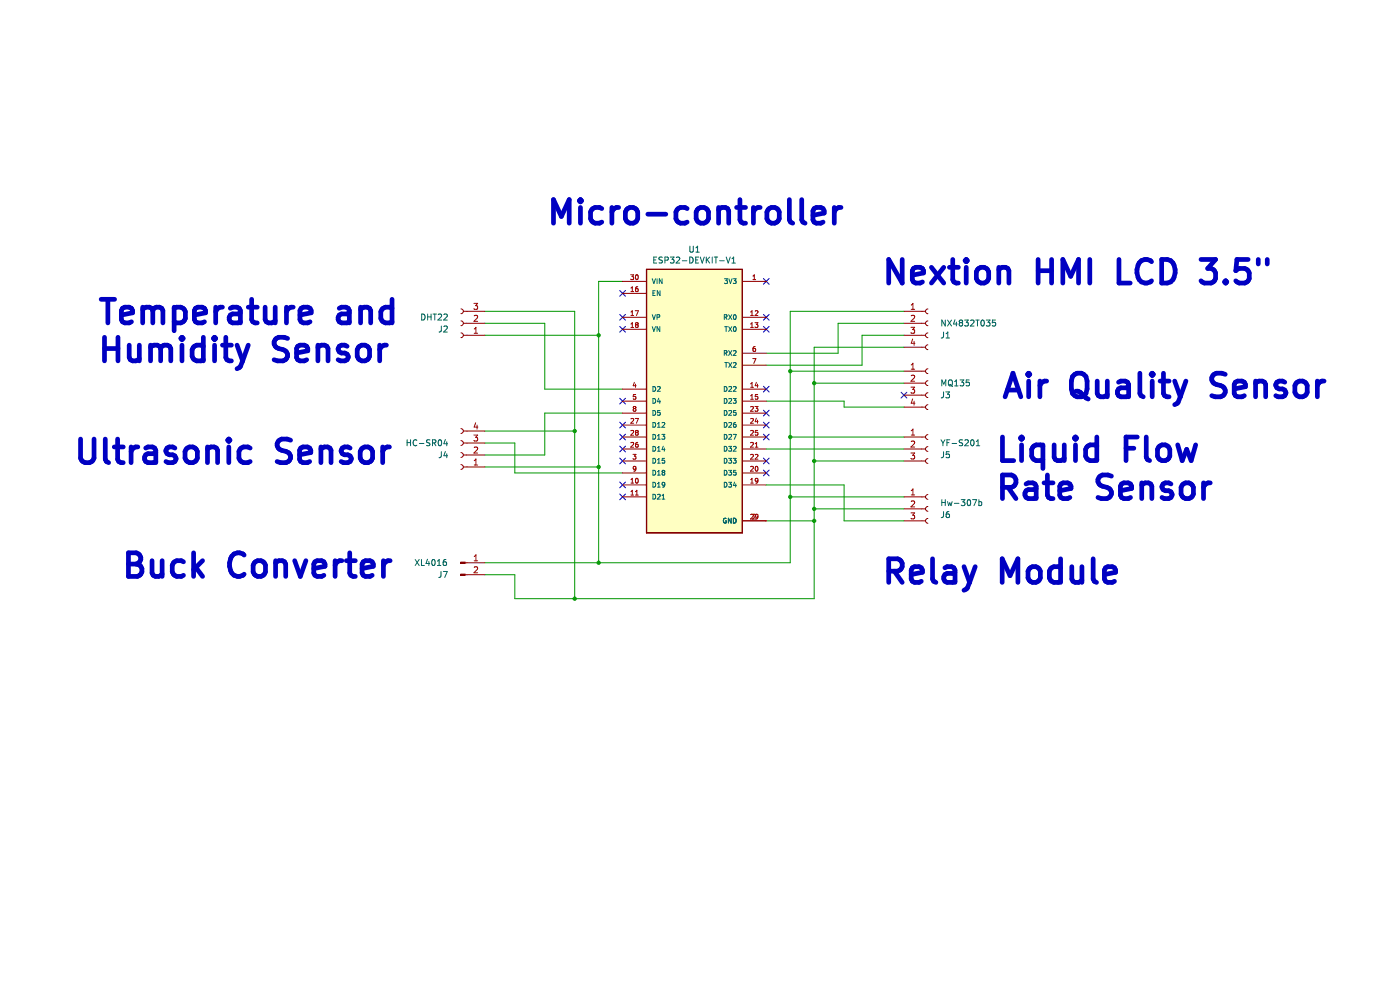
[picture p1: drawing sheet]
EESchema Schematic File Version 4
EELAYER 30 0
EELAYER END
$Descr A4 11693 8268
encoding utf-8
Sheet 1 1
Title ""
Date ""
Rev ""
Comp ""
Comment1 ""
Comment2 ""
Comment3 ""
Comment4 ""
$EndDescr
Text Notes 600  3900 0    197  ~ 39
Ultrasonic Sensor
Wire Wire Line
	7200 2800 7550 2800
Wire Wire Line
	7200 3050 7200 2800
Wire Wire Line
	6400 3050 7200 3050
Wire Wire Line
	7000 2950 6400 2950
Wire Wire Line
	7000 2700 7000 2950
Wire Wire Line
	7550 2700 7000 2700
Wire Wire Line
	7550 2900 6800 2900
Connection ~ 6800 3200
Wire Wire Line
	6800 2900 6800 3200
Wire Wire Line
	6600 3100 6600 3650
Connection ~ 6600 3100
Wire Wire Line
	6600 2600 6600 3100
Wire Wire Line
	7550 2600 6600 2600
Wire Wire Line
	7050 3350 6400 3350
Wire Wire Line
	7050 3400 7050 3350
Wire Wire Line
	7550 3400 7050 3400
Connection ~ 6800 3850
Wire Wire Line
	6800 3200 6800 3850
Wire Wire Line
	7550 3200 6800 3200
Connection ~ 6600 3650
Wire Wire Line
	7550 3100 6600 3100
Wire Wire Line
	7550 3750 6400 3750
Connection ~ 6800 4250
Wire Wire Line
	6800 3850 6800 4250
Wire Wire Line
	7550 3850 6800 3850
Connection ~ 6600 4150
Wire Wire Line
	6600 3650 7550 3650
Wire Wire Line
	6600 4150 6600 3650
Wire Wire Line
	7050 4350 7550 4350
Wire Wire Line
	7050 4050 7050 4350
Wire Wire Line
	6400 4050 7050 4050
Connection ~ 5000 4700
Wire Wire Line
	6600 4700 5000 4700
Wire Wire Line
	6600 4150 6600 4700
Wire Wire Line
	7550 4150 6600 4150
Connection ~ 6800 4350
Wire Wire Line
	6800 4250 6800 4350
Wire Wire Line
	7550 4250 6800 4250
Connection ~ 4800 5000
Wire Wire Line
	4300 5000 4800 5000
Wire Wire Line
	4300 4800 4300 5000
Wire Wire Line
	4050 4800 4300 4800
Connection ~ 5000 3900
Wire Wire Line
	5000 4700 5000 3900
Wire Wire Line
	4050 4700 5000 4700
Wire Wire Line
	4550 3800 4050 3800
Wire Wire Line
	4550 3450 4550 3800
Wire Wire Line
	5200 3450 4550 3450
Wire Wire Line
	4550 2700 4050 2700
Wire Wire Line
	4550 3250 4550 2700
Wire Wire Line
	5200 3250 4550 3250
Wire Wire Line
	5000 2800 5000 3900
Connection ~ 5000 2800
Wire Wire Line
	5000 2350 5000 2800
Wire Wire Line
	4050 2800 5000 2800
Connection ~ 4800 3600
Wire Wire Line
	4800 2600 4050 2600
Wire Wire Line
	4800 3600 4800 2600
Wire Wire Line
	4300 3700 4050 3700
Wire Wire Line
	4300 3950 4300 3700
Wire Wire Line
	5200 3950 4300 3950
Wire Wire Line
	5000 3900 4050 3900
Wire Wire Line
	5200 2350 5000 2350
Wire Wire Line
	4800 3600 4050 3600
Wire Wire Line
	4800 5000 4800 3600
Wire Wire Line
	6800 5000 4800 5000
Wire Wire Line
	6800 4350 6800 5000
Wire Wire Line
	6400 4350 6800 4350
NoConn ~ 6400 2750
NoConn ~ 6400 2650
NoConn ~ 6400 2350
NoConn ~ 6400 3250
NoConn ~ 6400 3450
NoConn ~ 6400 3550
NoConn ~ 6400 3650
NoConn ~ 6400 3850
NoConn ~ 6400 3950
NoConn ~ 5200 4150
NoConn ~ 5200 4050
NoConn ~ 5200 3850
NoConn ~ 5200 3750
NoConn ~ 5200 3650
NoConn ~ 5200 3550
NoConn ~ 5200 3350
NoConn ~ 5200 2750
NoConn ~ 5200 2650
NoConn ~ 5200 2450
Text Notes 4550 1900 0    197  ~ 39
Micro-controller
$Comp
L Connector:Conn_01x02_Male J7
U 1 1
P 3850 4700
F 0 "J7" H 3700 4600 50  0000 C CNN
F 1 "XL4016" H 3600 4700 50  0000 C CNN
F 2 "Connector_PinHeader_2.54mm:PinHeader_1x02_P2.54mm_Vertical" H 3850 4700 50  0001 C CNN
F 3 "~" H 3850 4700 50  0001 C CNN
	1    3850 4700
	1    0    0    -1  
$EndComp
Text Notes 7350 4900 0    197  ~ 39
Relay Module
Text Notes 8300 4200 0    197  ~ 39
Liquid Flow\nRate Sensor
Text Notes 8350 3350 0    197  ~ 39
Air Quality Sensor
Text Notes 800  3050 0    197  ~ 39
Temperature and\nHumidity Sensor
Text Notes 7350 2400 0    197  ~ 39
Nextion HMI LCD 3.5"
NoConn ~ 7550 3300
$Comp
L Connector:Conn_01x03_Female J6
U 1 1
P 7750 4250
F 0 "J6" H 7850 4200 50  0000 L CNN
F 1 "Hw-307b" H 7850 4300 50  0000 L CNN
F 2 "Connector_PinSocket_2.54mm:PinSocket_1x03_P2.54mm_Vertical" H 7750 4250 50  0001 C CNN
F 3 "~" H 7750 4250 50  0001 C CNN
	1    7750 4250
	1    0    0    -1  
$EndComp
$Comp
L Connector:Conn_01x04_Female J1
U 1 1
P 7750 2700
F 0 "J1" H 7850 2600 50  0000 L CNN
F 1 "NX4832T035" H 7850 2700 50  0000 L CNN
F 2 "Connector_PinSocket_2.54mm:PinSocket_1x04_P2.54mm_Vertical" H 7750 2700 50  0001 C CNN
F 3 "~" H 7750 2700 50  0001 C CNN
	1    7750 2700
	1    0    0    -1  
$EndComp
$Comp
L Connector:Conn_01x03_Female J5
U 1 1
P 7750 3750
F 0 "J5" H 7850 3700 50  0000 L CNN
F 1 "YF-S201" H 7850 3800 50  0000 L CNN
F 2 "Connector_PinSocket_2.54mm:PinSocket_1x03_P2.54mm_Vertical" H 7750 3750 50  0001 C CNN
F 3 "~" H 7750 3750 50  0001 C CNN
	1    7750 3750
	1    0    0    -1  
$EndComp
$Comp
L Connector:Conn_01x04_Female J4
U 1 1
P 3850 3800
F 0 "J4" H 3950 3800 50  0000 L CNN
F 1 "HC-SR04" H 3950 3700 50  0000 L CNN
F 2 "Connector_PinSocket_2.54mm:PinSocket_1x04_P2.54mm_Vertical" H 3850 3800 50  0001 C CNN
F 3 "~" H 3850 3800 50  0001 C CNN
	1    3850 3800
	-1   0    0    1   
$EndComp
$Comp
L Connector:Conn_01x04_Female J3
U 1 1
P 7750 3200
F 0 "J3" H 7850 3100 50  0000 L CNN
F 1 "MQ135" H 7850 3200 50  0000 L CNN
F 2 "Connector_PinSocket_2.54mm:PinSocket_1x04_P2.54mm_Vertical" H 7750 3200 50  0001 C CNN
F 3 "~" H 7750 3200 50  0001 C CNN
	1    7750 3200
	1    0    0    -1  
$EndComp
$Comp
L Connector:Conn_01x03_Female J2
U 1 1
P 3850 2700
F 0 "J2" H 3950 2750 50  0000 L CNN
F 1 "DHT22" H 3950 2650 50  0000 L CNN
F 2 "Connector_PinSocket_2.54mm:PinSocket_1x03_P2.54mm_Vertical" H 3850 2700 50  0001 C CNN
F 3 "~" H 3850 2700 50  0001 C CNN
	1    3850 2700
	-1   0    0    1   
$EndComp
$Comp
L ESP32-DEVKIT-V1:ESP32-DEVKIT-V1 U1
U 1 1
P 5800 3350
F 0 "U1" H 5800 4617 50  0000 C CNN
F 1 "ESP32-DEVKIT-V1" H 5800 4526 50  0000 C CNN
F 2 "MODULE_ESP32_DEVKIT_V1" H 5800 3350 50  0001 L BNN
F 3 "" H 5800 3350 50  0001 L BNN
F 4 "6.8 mm" H 5800 3350 50  0001 L BNN "MAXIMUM_PACKAGE_HEIGHT"
F 5 "N/A" H 5800 3350 50  0001 L BNN "PARTREV"
F 6 "DOIT" H 5800 3350 50  0001 L BNN "MANUFACTURER"
F 7 "Manufacturer Recommendations" H 5800 3350 50  0001 L BNN "STANDARD"
	1    5800 3350
	1    0    0    -1  
$EndComp
Text Notes 1000 4850 0    197  ~ 39
Buck Converter
$EndSCHEMATC
